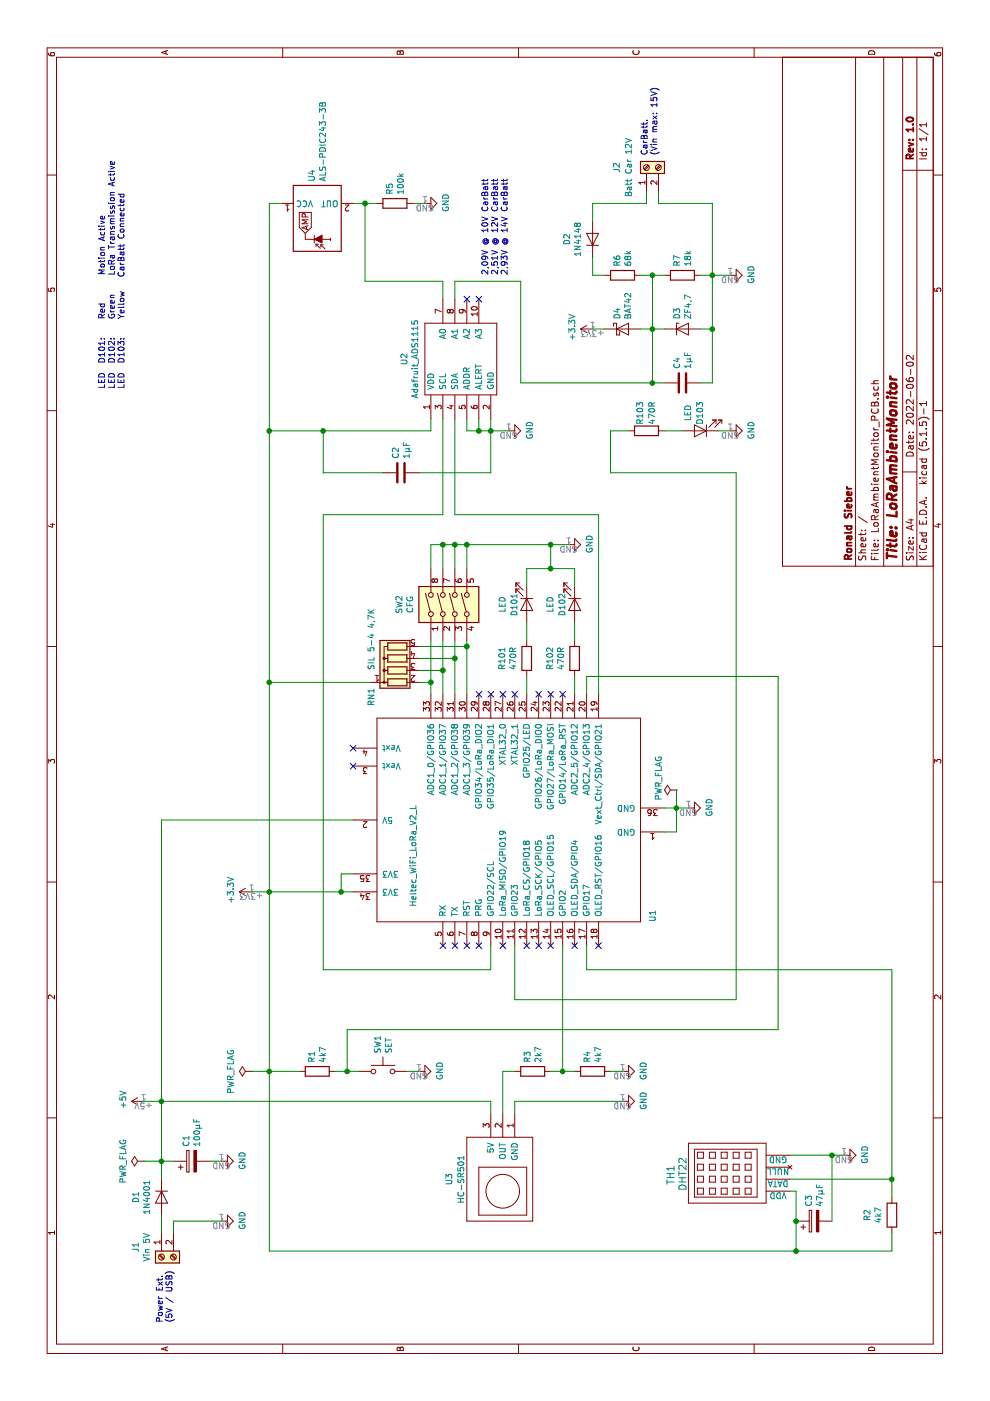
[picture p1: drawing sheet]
EESchema Schematic File Version 4
EELAYER 30 0
EELAYER END
$Descr A4 11693 8268
encoding utf-8
Sheet 1 1
Title "LoRaAmbientMonitor"
Date "2022-06-02"
Rev "1.0"
Comp "Ronald Sieber"
Comment1 ""
Comment2 ""
Comment3 ""
Comment4 ""
$EndDescr
$Comp
L Device:R R2
U 1 1
P 1550 7450
F 0 "R2" V 1343 7450 50  0000 C CNN
F 1 "4k7" V 1434 7450 50  0000 C CNN
F 2 "Resistors_THT:R_Axial_DIN0309_L9.0mm_D3.2mm_P12.70mm_Horizontal" V 1480 7450 50  0001 C CNN
F 3 "~" H 1550 7450 50  0001 C CNN
	1    1550 7450
	0    1    1    0   
$EndComp
$Comp
L power:GND #PWR0101
U 1 1
P 2750 3500
F 0 "#PWR0101" H 2750 3250 50  0001 C CNN
F 1 "GND" H 2755 3327 50  0000 C CNN
F 2 "" H 2750 3500 50  0001 C CNN
F 3 "" H 2750 3500 50  0001 C CNN
	1    2750 3500
	1    0    0    -1  
$EndComp
$Comp
L power:GND #PWR0103
U 1 1
P 2050 7050
F 0 "#PWR0103" H 2050 6800 50  0001 C CNN
F 1 "GND" H 2055 6877 50  0000 C CNN
F 2 "" H 2050 7050 50  0001 C CNN
F 3 "" H 2050 7050 50  0001 C CNN
	1    2050 7050
	1    0    0    -1  
$EndComp
$Comp
L power:GND #PWR0104
U 1 1
P 4950 5750
F 0 "#PWR0104" H 4950 5500 50  0001 C CNN
F 1 "GND" H 4955 5577 50  0000 C CNN
F 2 "" H 4950 5750 50  0001 C CNN
F 3 "" H 4950 5750 50  0001 C CNN
	1    4950 5750
	1    0    0    -1  
$EndComp
$Comp
L Switch:SW_Push SW1
U 1 1
P 2750 3200
F 0 "SW1" V 2704 3348 50  0000 L CNN
F 1 "SET" V 2795 3348 50  0000 L CNN
F 2 "Buttons_Switches_THT:SW_PUSH_6mm_h5mm" H 2750 3400 50  0001 C CNN
F 3 "~" H 2750 3400 50  0001 C CNN
	1    2750 3200
	0    1    1    0   
$EndComp
$Comp
L power:PWR_FLAG #FLG0101
U 1 1
P 2000 1200
F 0 "#FLG0101" H 2000 1275 50  0001 C CNN
F 1 "PWR_FLAG" H 2000 1373 50  0000 C CNN
F 2 "" H 2000 1200 50  0001 C CNN
F 3 "~" H 2000 1200 50  0001 C CNN
	1    2000 1200
	1    0    0    -1  
$EndComp
$Comp
L power:PWR_FLAG #FLG0102
U 1 1
P 2750 2100
F 0 "#FLG0102" H 2750 2175 50  0001 C CNN
F 1 "PWR_FLAG" H 2750 2273 50  0000 C CNN
F 2 "" H 2750 2100 50  0001 C CNN
F 3 "~" H 2750 2100 50  0001 C CNN
	1    2750 2100
	1    0    0    -1  
$EndComp
Wire Wire Line
	1750 6650 1500 6650
$Comp
L Connector:Screw_Terminal_01x02 J1
U 1 1
P 1200 1350
F 0 "J1" H 1118 1567 50  0000 C CNN
F 1 "Vin 5V" H 1118 1476 50  0000 C CNN
F 2 "TerminalBlocks_Phoenix:TerminalBlock_Phoenix_MKDS1.5-2pol" H 1200 1350 50  0001 C CNN
F 3 "~" H 1200 1350 50  0001 C CNN
	1    1200 1350
	-1   0    0    -1  
$EndComp
Connection ~ 2000 1350
$Comp
L power:GND #PWR0116
U 1 1
P 1500 1850
F 0 "#PWR0116" H 1500 1600 50  0001 C CNN
F 1 "GND" H 1505 1677 50  0000 C CNN
F 2 "" H 1500 1850 50  0001 C CNN
F 3 "" H 1500 1850 50  0001 C CNN
	1    1500 1850
	1    0    0    -1  
$EndComp
Wire Wire Line
	2000 1350 2000 1200
Wire Wire Line
	2750 2250 2750 2100
Text Notes 650  1450 0    50   ~ 0
Power Ext.\n(5V / USB)
$Comp
L Device:D D1
U 1 1
P 1700 1350
F 0 "D1" H 1700 1566 50  0000 C CNN
F 1 "1N4001" H 1700 1475 50  0000 C CNN
F 2 "Diodes_THT:D_5W_P12.70mm_Horizontal" H 1700 1350 50  0001 C CNN
F 3 "~" H 1700 1350 50  0001 C CNN
	1    1700 1350
	-1   0    0    -1  
$EndComp
Wire Wire Line
	1400 1350 1550 1350
Wire Wire Line
	1850 1350 2000 1350
$Comp
L Device:CP C1
U 1 1
P 2000 1600
F 0 "C1" H 2118 1646 50  0000 L CNN
F 1 "100µF" H 2118 1555 50  0000 L CNN
F 2 "Capacitors_THT:CP_Radial_D8.0mm_P3.50mm" H 2038 1450 50  0001 C CNN
F 3 "~" H 2000 1600 50  0001 C CNN
	1    2000 1600
	1    0    0    -1  
$EndComp
Wire Wire Line
	2000 1450 2000 1350
$Comp
L power:GND #PWR0117
U 1 1
P 2000 1850
F 0 "#PWR0117" H 2000 1600 50  0001 C CNN
F 1 "GND" H 2005 1677 50  0000 C CNN
F 2 "" H 2000 1850 50  0001 C CNN
F 3 "" H 2000 1850 50  0001 C CNN
	1    2000 1850
	1    0    0    -1  
$EndComp
Wire Wire Line
	2000 1750 2000 1850
Wire Wire Line
	1400 1450 1500 1450
Wire Wire Line
	1500 1450 1500 1850
Wire Wire Line
	1850 6600 1850 7450
Wire Wire Line
	1750 6650 1750 6600
$Comp
L Device:CP C3
U 1 1
P 1500 6800
F 0 "C3" H 1618 6846 50  0000 L CNN
F 1 "47µF" H 1618 6755 50  0000 L CNN
F 2 "Capacitors_THT:CP_Radial_D8.0mm_P3.50mm" H 1538 6650 50  0001 C CNN
F 3 "~" H 1500 6800 50  0001 C CNN
	1    1500 6800
	1    0    0    -1  
$EndComp
Connection ~ 1500 6650
Wire Wire Line
	1500 6650 1250 6650
Wire Wire Line
	1500 6950 2050 6950
Wire Wire Line
	2050 6950 2050 6600
Wire Wire Line
	2050 7050 2050 6950
Connection ~ 2050 6950
Wire Wire Line
	1400 7450 1250 7450
Wire Wire Line
	1250 7450 1250 6650
Wire Wire Line
	1700 7450 1850 7450
$Comp
L Sensors:DHT22_Temperature_Humidity TH1
U 1 1
P 1900 6600
F 0 "TH1" H 1800 7600 60  0000 L CNN
F 1 "DHT22" H 1750 7500 60  0000 L CNN
F 2 "Sensors:DHT22_Temperature_Humidity" H 1900 6600 60  0001 C CNN
F 3 "" H 1900 6600 60  0000 C CNN
	1    1900 6600
	1    0    0    -1  
$EndComp
$Comp
L HC-SR501:HC-SR501 U3
U 1 1
P 1850 4200
F 0 "U3" H 1850 4650 50  0000 C CNN
F 1 "HC-SR501" H 1850 4550 50  0000 C CNN
F 2 "HC-SR501:HC-SR501" H 1800 3850 50  0001 C CNN
F 3 "" H 1800 3850 50  0001 C CNN
	1    1850 4200
	1    0    0    -1  
$EndComp
$Comp
L power:GND #PWR0102
U 1 1
P 2500 5200
F 0 "#PWR0102" H 2500 4950 50  0001 C CNN
F 1 "GND" H 2505 5027 50  0000 C CNN
F 2 "" H 2500 5200 50  0001 C CNN
F 3 "" H 2500 5200 50  0001 C CNN
	1    2500 5200
	1    0    0    -1  
$EndComp
$Comp
L power:PWR_FLAG #FLG0103
U 1 1
P 5100 5650
F 0 "#FLG0103" H 5100 5725 50  0001 C CNN
F 1 "PWR_FLAG" H 5200 5800 50  0000 C CNN
F 2 "" H 5100 5650 50  0001 C CNN
F 3 "~" H 5100 5650 50  0001 C CNN
	1    5100 5650
	1    0    0    -1  
$EndComp
Wire Wire Line
	4750 5550 4750 5650
Wire Wire Line
	4950 5650 4950 5550
Wire Wire Line
	5100 5650 4950 5650
Connection ~ 4950 5650
Wire Wire Line
	4750 5650 4950 5650
Wire Wire Line
	4950 5750 4950 5650
Wire Wire Line
	1250 6650 1250 2250
Connection ~ 1250 6650
Wire Wire Line
	3600 4900 3600 7450
$Comp
L power:GND #PWR0105
U 1 1
P 7150 4750
F 0 "#PWR0105" H 7150 4500 50  0001 C CNN
F 1 "GND" H 7155 4577 50  0000 C CNN
F 2 "" H 7150 4750 50  0001 C CNN
F 3 "" H 7150 4750 50  0001 C CNN
	1    7150 4750
	1    0    0    -1  
$EndComp
Wire Wire Line
	5900 5000 7400 5000
Wire Wire Line
	3800 4100 3600 4100
Wire Wire Line
	3600 4100 3600 2700
Wire Wire Line
	3600 2700 7400 2700
$Comp
L Device:R_Network04 RN1
U 1 1
P 6200 3300
F 0 "RN1" H 5800 3500 50  0000 L CNN
F 1 "SIL 5-4 4,7K" H 6100 3500 50  0000 L CNN
F 2 "Resistors_THT:R_Array_SIP5" V 6475 3300 50  0001 C CNN
F 3 "http://www.vishay.com/docs/31509/csc.pdf" H 6200 3300 50  0001 C CNN
	1    6200 3300
	1    0    0    -1  
$EndComp
$Comp
L Switch:SW_DIP_x04 SW2
U 1 1
P 6650 3800
F 0 "SW2" H 6650 4267 50  0000 C CNN
F 1 "CFG" H 6650 4176 50  0000 C CNN
F 2 "Buttons_Switches_THT:SW_DIP_x4_W7.62mm_Slide" H 6650 3800 50  0001 C CNN
F 3 "~" H 6650 3800 50  0001 C CNN
	1    6650 3800
	1    0    0    -1  
$EndComp
Wire Wire Line
	6950 4800 6800 4800
Wire Wire Line
	6800 4400 6950 4400
Wire Wire Line
	6350 4800 6500 4800
Wire Wire Line
	6350 4400 6500 4400
Wire Wire Line
	5900 4800 6050 4800
Wire Wire Line
	5900 4400 6050 4400
$Comp
L Device:LED D102
U 1 1
P 6650 4800
F 0 "D102" H 6650 4700 50  0000 C CNN
F 1 "LED" H 6650 4600 50  0000 C CNN
F 2 "LEDs:LED_D5.0mm" H 6650 4800 50  0001 C CNN
F 3 "~" H 6650 4800 50  0001 C CNN
	1    6650 4800
	-1   0    0    1   
$EndComp
$Comp
L Device:LED D101
U 1 1
P 6650 4400
F 0 "D101" H 6650 4300 50  0000 C CNN
F 1 "LED" H 6650 4200 50  0000 C CNN
F 2 "LEDs:LED_D5.0mm" H 6650 4400 50  0001 C CNN
F 3 "~" H 6650 4400 50  0001 C CNN
	1    6650 4400
	-1   0    0    1   
$EndComp
$Comp
L Device:R R102
U 1 1
P 6200 4800
F 0 "R102" V 5993 4800 50  0000 C CNN
F 1 "470R" V 6084 4800 50  0000 C CNN
F 2 "Resistors_THT:R_Axial_DIN0309_L9.0mm_D3.2mm_P12.70mm_Horizontal" V 6130 4800 50  0001 C CNN
F 3 "~" H 6200 4800 50  0001 C CNN
	1    6200 4800
	0    1    1    0   
$EndComp
$Comp
L Device:R R101
U 1 1
P 6200 4400
F 0 "R101" V 5993 4400 50  0000 C CNN
F 1 "470R" V 6084 4400 50  0000 C CNN
F 2 "Resistors_THT:R_Axial_DIN0309_L9.0mm_D3.2mm_P12.70mm_Horizontal" V 6130 4400 50  0001 C CNN
F 3 "~" H 6200 4400 50  0001 C CNN
	1    6200 4400
	0    1    1    0   
$EndComp
Wire Wire Line
	6950 4400 6950 4600
Wire Wire Line
	7150 4750 7150 4600
Wire Wire Line
	7150 3600 6950 3600
Wire Wire Line
	6950 3700 7150 3700
Connection ~ 7150 3700
Wire Wire Line
	7150 3700 7150 3600
Wire Wire Line
	6950 3800 7150 3800
Connection ~ 7150 3800
Wire Wire Line
	7150 3800 7150 3700
Wire Wire Line
	6950 3900 7150 3900
Connection ~ 7150 3900
Wire Wire Line
	7150 3900 7150 3800
Wire Wire Line
	6950 4600 7150 4600
Connection ~ 6950 4600
Wire Wire Line
	6950 4600 6950 4800
Connection ~ 7150 4600
Wire Wire Line
	7150 4600 7150 3900
Wire Wire Line
	1250 2250 2750 2250
Wire Wire Line
	5900 3600 6000 3600
Wire Wire Line
	5900 3700 6100 3700
Wire Wire Line
	5900 3800 6200 3800
Wire Wire Line
	5900 3900 6300 3900
Wire Wire Line
	6300 3500 6300 3900
Connection ~ 6300 3900
Wire Wire Line
	6300 3900 6350 3900
Wire Wire Line
	6200 3500 6200 3800
Connection ~ 6200 3800
Wire Wire Line
	6200 3800 6350 3800
Wire Wire Line
	6100 3500 6100 3700
Connection ~ 6100 3700
Wire Wire Line
	6100 3700 6350 3700
Wire Wire Line
	6000 3500 6000 3600
Connection ~ 6000 3600
Wire Wire Line
	6000 3600 6350 3600
Wire Wire Line
	6000 3100 6000 2250
Wire Wire Line
	4250 2950 4250 2850
Wire Wire Line
	4250 2850 4400 2850
Wire Wire Line
	4400 2850 4400 2950
Wire Wire Line
	4250 2850 4250 2250
Wire Wire Line
	8200 3600 8100 3600
$Comp
L power:GND #PWR0106
U 1 1
P 8100 4250
F 0 "#PWR0106" H 8100 4000 50  0001 C CNN
F 1 "GND" H 8105 4077 50  0000 C CNN
F 2 "" H 8100 4250 50  0001 C CNN
F 3 "" H 8100 4250 50  0001 C CNN
	1    8100 4250
	1    0    0    -1  
$EndComp
Wire Wire Line
	7400 2700 7400 3700
Wire Wire Line
	7400 3800 7400 5000
Connection ~ 8100 4100
Wire Wire Line
	7400 3800 8200 3800
Wire Wire Line
	8200 3700 7400 3700
Wire Wire Line
	7750 3500 7750 4100
Wire Wire Line
	7750 4100 8100 4100
Wire Wire Line
	7750 3200 7750 2700
Wire Wire Line
	7750 2700 8100 2700
Wire Wire Line
	8100 2700 8100 3600
$Comp
L Device:R R5
U 1 1
P 10000 3300
F 0 "R5" H 10070 3346 50  0000 L CNN
F 1 "100k" H 10070 3255 50  0000 L CNN
F 2 "Resistors_THT:R_Axial_DIN0309_L9.0mm_D3.2mm_P12.70mm_Horizontal" V 9930 3300 50  0001 C CNN
F 3 "~" H 10000 3300 50  0001 C CNN
	1    10000 3300
	1    0    0    -1  
$EndComp
Wire Wire Line
	9350 3700 9200 3700
Wire Wire Line
	6000 2250 8100 2250
Connection ~ 6000 2250
Wire Wire Line
	10000 2250 10000 2350
Wire Wire Line
	9350 3700 9350 3050
$Comp
L power:GND #PWR0107
U 1 1
P 10000 3550
F 0 "#PWR0107" H 10000 3300 50  0001 C CNN
F 1 "GND" H 10005 3377 50  0000 C CNN
F 2 "" H 10000 3550 50  0001 C CNN
F 3 "" H 10000 3550 50  0001 C CNN
	1    10000 3550
	1    0    0    -1  
$EndComp
Wire Wire Line
	10000 3450 10000 3550
Wire Wire Line
	4850 2950 4850 1350
Wire Wire Line
	8100 2700 8100 2250
Connection ~ 8100 2700
$Comp
L Device:R R3
U 1 1
P 2750 4450
F 0 "R3" H 2820 4496 50  0000 L CNN
F 1 "2k7" H 2820 4405 50  0000 L CNN
F 2 "Resistors_THT:R_Axial_DIN0309_L9.0mm_D3.2mm_P12.70mm_Horizontal" V 2680 4450 50  0001 C CNN
F 3 "~" H 2750 4450 50  0001 C CNN
	1    2750 4450
	1    0    0    -1  
$EndComp
$Comp
L Device:R R1
U 1 1
P 2750 2650
F 0 "R1" H 2820 2696 50  0000 L CNN
F 1 "4k7" H 2820 2605 50  0000 L CNN
F 2 "Resistors_THT:R_Axial_DIN0309_L9.0mm_D3.2mm_P12.70mm_Horizontal" V 2680 2650 50  0001 C CNN
F 3 "~" H 2750 2650 50  0001 C CNN
	1    2750 2650
	1    0    0    -1  
$EndComp
$Comp
L Device:R R4
U 1 1
P 2750 4950
F 0 "R4" H 2820 4996 50  0000 L CNN
F 1 "4k7" H 2820 4905 50  0000 L CNN
F 2 "Resistors_THT:R_Axial_DIN0309_L9.0mm_D3.2mm_P12.70mm_Horizontal" V 2680 4950 50  0001 C CNN
F 3 "~" H 2750 4950 50  0001 C CNN
	1    2750 4950
	1    0    0    -1  
$EndComp
Wire Wire Line
	2750 3400 2750 3500
Wire Wire Line
	2750 2500 2750 2250
Wire Wire Line
	2750 4200 2750 4300
$Comp
L power:GND #PWR0108
U 1 1
P 2750 5200
F 0 "#PWR0108" H 2750 4950 50  0001 C CNN
F 1 "GND" H 2755 5027 50  0000 C CNN
F 2 "" H 2750 5200 50  0001 C CNN
F 3 "" H 2750 5200 50  0001 C CNN
	1    2750 5200
	1    0    0    -1  
$EndComp
Wire Wire Line
	2750 5100 2750 5200
Wire Wire Line
	2500 4300 2500 5200
Wire Wire Line
	2000 1350 2500 1350
Wire Wire Line
	2500 4100 2500 1350
$Comp
L power:+3.3V #PWR0109
U 1 1
P 4250 2100
F 0 "#PWR0109" H 4250 1950 50  0001 C CNN
F 1 "+3.3V" H 4265 2273 50  0000 C CNN
F 2 "" H 4250 2100 50  0001 C CNN
F 3 "" H 4250 2100 50  0001 C CNN
	1    4250 2100
	1    0    0    -1  
$EndComp
Wire Wire Line
	4250 2100 4250 2250
$Comp
L power:+5V #PWR0110
U 1 1
P 2500 1200
F 0 "#PWR0110" H 2500 1050 50  0001 C CNN
F 1 "+5V" H 2515 1373 50  0000 C CNN
F 2 "" H 2500 1200 50  0001 C CNN
F 3 "" H 2500 1200 50  0001 C CNN
	1    2500 1200
	1    0    0    -1  
$EndComp
Wire Wire Line
	2500 1200 2500 1350
NoConn ~ 3800 3700
NoConn ~ 3800 3800
NoConn ~ 3800 3900
NoConn ~ 3800 4000
NoConn ~ 3800 4200
NoConn ~ 3800 4400
NoConn ~ 3800 4500
NoConn ~ 3800 4600
NoConn ~ 3800 4800
NoConn ~ 3800 5000
NoConn ~ 5900 4000
NoConn ~ 5900 4100
NoConn ~ 5900 4200
NoConn ~ 5900 4300
NoConn ~ 5900 4500
NoConn ~ 5900 4600
NoConn ~ 5900 4700
NoConn ~ 5300 2950
NoConn ~ 5450 2950
NoConn ~ 9200 3900
NoConn ~ 9200 4000
Connection ~ 4250 2250
Connection ~ 4250 2850
Wire Wire Line
	4250 2250 6000 2250
Wire Wire Line
	8100 3900 8100 4000
Wire Wire Line
	8100 4100 8200 4100
Wire Wire Line
	8200 3900 8100 3900
$Comp
L Adafruit_ADS1115:Adafruit_ADS1115 U2
U 1 1
P 8700 3850
F 0 "U2" H 8700 4325 50  0000 C CNN
F 1 "Adafruit_ADS1115" H 8700 4234 50  0000 C CNN
F 2 "Adafruit_ADS1115:Adafruit_ADS1115" H 8750 3400 50  0001 C CNN
F 3 "" H 8950 3150 50  0001 C CNN
	1    8700 3850
	1    0    0    -1  
$EndComp
Wire Wire Line
	8200 4000 8100 4000
Connection ~ 8100 4000
Wire Wire Line
	8100 4000 8100 4100
$Comp
L Everlight_AmbientLightSensor:ALS-PDIC243 U4
U 1 1
P 9900 2650
F 0 "U4" H 10180 2696 50  0000 L CNN
F 1 "ALS-PDIC243" H 10180 2605 50  0000 L CNN
F 2 "Everlight_AmbientLightSensor:ALS-PDIC243" H 9750 2350 50  0001 C CNN
F 3 "" H 10650 2950 50  0001 C CNN
	1    9900 2650
	1    0    0    -1  
$EndComp
$Comp
L Connector:Screw_Terminal_01x02 J2
U 1 1
P 10300 5400
F 0 "J2" H 10300 5650 50  0000 C CNN
F 1 "Batt Car 12V" H 10300 5550 50  0000 C CNN
F 2 "TerminalBlocks_Phoenix:TerminalBlock_Phoenix_MKDS1.5-2pol" H 10300 5400 50  0001 C CNN
F 3 "~" H 10300 5400 50  0001 C CNN
	1    10300 5400
	1    0    0    -1  
$EndComp
$Comp
L Device:R R6
U 1 1
P 9400 5200
F 0 "R6" H 9470 5246 50  0000 L CNN
F 1 "68k" H 9470 5155 50  0000 L CNN
F 2 "Resistors_THT:R_Axial_DIN0309_L9.0mm_D3.2mm_P12.70mm_Horizontal" V 9330 5200 50  0001 C CNN
F 3 "~" H 9400 5200 50  0001 C CNN
	1    9400 5200
	1    0    0    -1  
$EndComp
$Comp
L Device:R R7
U 1 1
P 9400 5700
F 0 "R7" H 9470 5746 50  0000 L CNN
F 1 "18k" H 9470 5655 50  0000 L CNN
F 2 "Resistors_THT:R_Axial_DIN0309_L9.0mm_D3.2mm_P12.70mm_Horizontal" V 9330 5700 50  0001 C CNN
F 3 "~" H 9400 5700 50  0001 C CNN
	1    9400 5700
	1    0    0    -1  
$EndComp
$Comp
L power:GND #PWR0111
U 1 1
P 9400 6100
F 0 "#PWR0111" H 9400 5850 50  0001 C CNN
F 1 "GND" H 9405 5927 50  0000 C CNN
F 2 "" H 9400 6100 50  0001 C CNN
F 3 "" H 9400 6100 50  0001 C CNN
	1    9400 6100
	1    0    0    -1  
$EndComp
Wire Wire Line
	10100 5400 10000 5400
Wire Wire Line
	10000 5400 10000 4950
Wire Wire Line
	9400 4950 9400 5050
Wire Wire Line
	9400 5350 9400 5450
$Comp
L Device:D_Zener D3
U 1 1
P 8950 5700
F 0 "D3" V 8904 5779 50  0000 L CNN
F 1 "ZF4,7" V 8995 5779 50  0000 L CNN
F 2 "Diodes_THT:D_DO-35_SOD27_P10.16mm_Horizontal" H 8950 5700 50  0001 C CNN
F 3 "~" H 8950 5700 50  0001 C CNN
	1    8950 5700
	0    1    1    0   
$EndComp
$Comp
L Device:D D2
U 1 1
P 9700 4950
F 0 "D2" H 9700 5166 50  0000 C CNN
F 1 "1N4148" H 9700 5075 50  0000 C CNN
F 2 "Diodes_THT:D_DO-35_SOD27_P10.16mm_Horizontal" H 9700 4950 50  0001 C CNN
F 3 "~" H 9700 4950 50  0001 C CNN
	1    9700 4950
	1    0    0    -1  
$EndComp
Wire Wire Line
	10000 4950 9850 4950
Wire Wire Line
	9550 4950 9400 4950
Wire Wire Line
	10100 5500 10000 5500
Wire Wire Line
	10000 5500 10000 5950
Wire Wire Line
	10000 5950 9400 5950
Wire Wire Line
	8950 5950 8950 5850
Wire Wire Line
	9400 5850 9400 5950
Connection ~ 9400 5950
Wire Wire Line
	9400 5950 8950 5950
Wire Wire Line
	8950 5550 8950 5450
Wire Wire Line
	8950 5450 9400 5450
Connection ~ 9400 5450
Wire Wire Line
	9400 5450 9400 5550
$Comp
L Device:C C4
U 1 1
P 8500 5700
F 0 "C4" H 8615 5746 50  0000 L CNN
F 1 "1µF" H 8615 5655 50  0000 L CNN
F 2 "Capacitors_THT:C_Rect_L7.2mm_W2.5mm_P5.00mm_FKS2_FKP2_MKS2_MKP2" H 8538 5550 50  0001 C CNN
F 3 "~" H 8500 5700 50  0001 C CNN
	1    8500 5700
	1    0    0    -1  
$EndComp
Wire Wire Line
	8500 5850 8500 5950
Wire Wire Line
	8500 5950 8950 5950
Connection ~ 8950 5950
Wire Wire Line
	8500 5550 8500 5450
Connection ~ 8950 5450
Wire Wire Line
	9400 5950 9400 6100
Wire Wire Line
	9200 3800 9350 3800
Wire Wire Line
	10000 2950 10000 3050
Wire Wire Line
	9350 3050 10000 3050
Connection ~ 10000 3050
Wire Wire Line
	10000 3050 10000 3150
Wire Wire Line
	8100 2250 10000 2250
Connection ~ 8100 2250
Wire Wire Line
	9350 4350 9350 3800
Wire Wire Line
	8500 4350 9350 4350
$Comp
L Device:C C2
U 1 1
P 7750 3350
F 0 "C2" H 7865 3396 50  0000 L CNN
F 1 "1µF" H 7865 3305 50  0000 L CNN
F 2 "Capacitors_THT:C_Rect_L7.2mm_W2.5mm_P5.00mm_FKS2_FKP2_MKS2_MKP2" H 7788 3200 50  0001 C CNN
F 3 "~" H 7750 3350 50  0001 C CNN
	1    7750 3350
	1    0    0    -1  
$EndComp
Text Notes 10400 5500 0    50   ~ 0
CarBatt.\n(Vin max: 15V)
Text Notes 9400 4250 0    50   ~ 0
2,09V @ 10V CarBatt\n2,51V @ 12V CarBatt\n2,93V @ 14V CarBatt\n
Wire Wire Line
	3600 7450 1850 7450
Connection ~ 1850 7450
Wire Wire Line
	3600 4900 3800 4900
Wire Wire Line
	5900 4900 6050 4900
Connection ~ 2500 1350
Wire Wire Line
	2500 1350 4850 1350
Wire Wire Line
	2500 4100 2400 4100
Wire Wire Line
	2400 4300 2500 4300
Connection ~ 2750 2250
Wire Wire Line
	2750 2250 4250 2250
Wire Wire Line
	2400 4200 2750 4200
Wire Wire Line
	2750 4600 2750 4700
Wire Wire Line
	3800 4700 2750 4700
Connection ~ 2750 4700
Wire Wire Line
	2750 4700 2750 4800
Wire Wire Line
	2750 2800 2750 2900
Wire Wire Line
	3100 2900 2750 2900
Connection ~ 2750 2900
Wire Wire Line
	2750 2900 2750 3000
Wire Wire Line
	6050 6500 3100 6500
$Comp
L Heltec_WiFi_LoRa_V2:Heltec_WiFi_LoRa_V2_L U1
U 1 1
P 4850 4150
F 0 "U1" H 4050 2850 50  0000 C CNN
F 1 "Heltec_WiFi_LoRa_V2_L" H 4550 4850 50  0000 C CNN
F 2 "Heltec_WiFi_LoRa_V2:Heltec_WiFi_LoRa_V2" H 4850 4150 50  0001 C CNN
F 3 "" H 4850 4150 50  0001 C CNN
	1    4850 4150
	1    0    0    -1  
$EndComp
Wire Wire Line
	8100 5550 8100 5700
$Comp
L Device:LED D103
U 1 1
P 8100 5850
F 0 "D103" V 8100 5700 50  0000 C CNN
F 1 "LED" V 8200 5700 50  0000 C CNN
F 2 "LEDs:LED_D5.0mm" H 8100 5850 50  0001 C CNN
F 3 "~" H 8100 5850 50  0001 C CNN
	1    8100 5850
	0    -1   -1   0   
$EndComp
$Comp
L Device:R R103
U 1 1
P 8100 5400
F 0 "R103" H 7950 5350 50  0000 C CNN
F 1 "470R" H 7950 5450 50  0000 C CNN
F 2 "Resistors_THT:R_Axial_DIN0309_L9.0mm_D3.2mm_P12.70mm_Horizontal" V 8030 5400 50  0001 C CNN
F 3 "~" H 8100 5400 50  0001 C CNN
	1    8100 5400
	-1   0    0    1   
$EndComp
$Comp
L power:GND #PWR0112
U 1 1
P 8100 6100
F 0 "#PWR0112" H 8100 5850 50  0001 C CNN
F 1 "GND" H 8105 5927 50  0000 C CNN
F 2 "" H 8100 6100 50  0001 C CNN
F 3 "" H 8100 6100 50  0001 C CNN
	1    8100 6100
	1    0    0    -1  
$EndComp
Wire Wire Line
	8100 6000 8100 6100
Wire Wire Line
	8100 4250 8100 4100
Wire Wire Line
	8500 4350 8500 5450
Connection ~ 8500 5450
Wire Wire Line
	8500 5450 8950 5450
Wire Wire Line
	6050 4900 6050 6500
Wire Wire Line
	3100 2900 3100 6500
Wire Wire Line
	8100 5250 8100 5100
Wire Wire Line
	7750 5100 7750 6150
Wire Wire Line
	7750 6150 3350 6150
Wire Wire Line
	3800 4300 3350 4300
Wire Wire Line
	3350 4300 3350 6150
Text Notes 8450 1050 0    50   ~ 0
LED  D101:    Red      Motion Active\nLED  D102:    Green    LoRa Transmission Active\nLED  D103:    Yellow   CarBatt Connected
Wire Wire Line
	7750 5100 8100 5100
$Comp
L Device:D_Schottky D4
U 1 1
P 8950 5200
F 0 "D4" V 8904 5279 50  0000 L CNN
F 1 "BAT42" V 8995 5279 50  0000 L CNN
F 2 "Diodes_THT:D_DO-35_SOD27_P10.16mm_Horizontal" H 8950 5200 50  0001 C CNN
F 3 "~" H 8950 5200 50  0001 C CNN
	1    8950 5200
	0    1    1    0   
$EndComp
Wire Wire Line
	8950 5450 8950 5350
$Comp
L power:+3.3V #PWR0113
U 1 1
P 8950 4950
F 0 "#PWR0113" H 8950 4800 50  0001 C CNN
F 1 "+3.3V" H 8965 5123 50  0000 C CNN
F 2 "" H 8950 4950 50  0001 C CNN
F 3 "" H 8950 4950 50  0001 C CNN
	1    8950 4950
	1    0    0    -1  
$EndComp
Wire Wire Line
	8950 4950 8950 5050
$EndSCHEMATC
